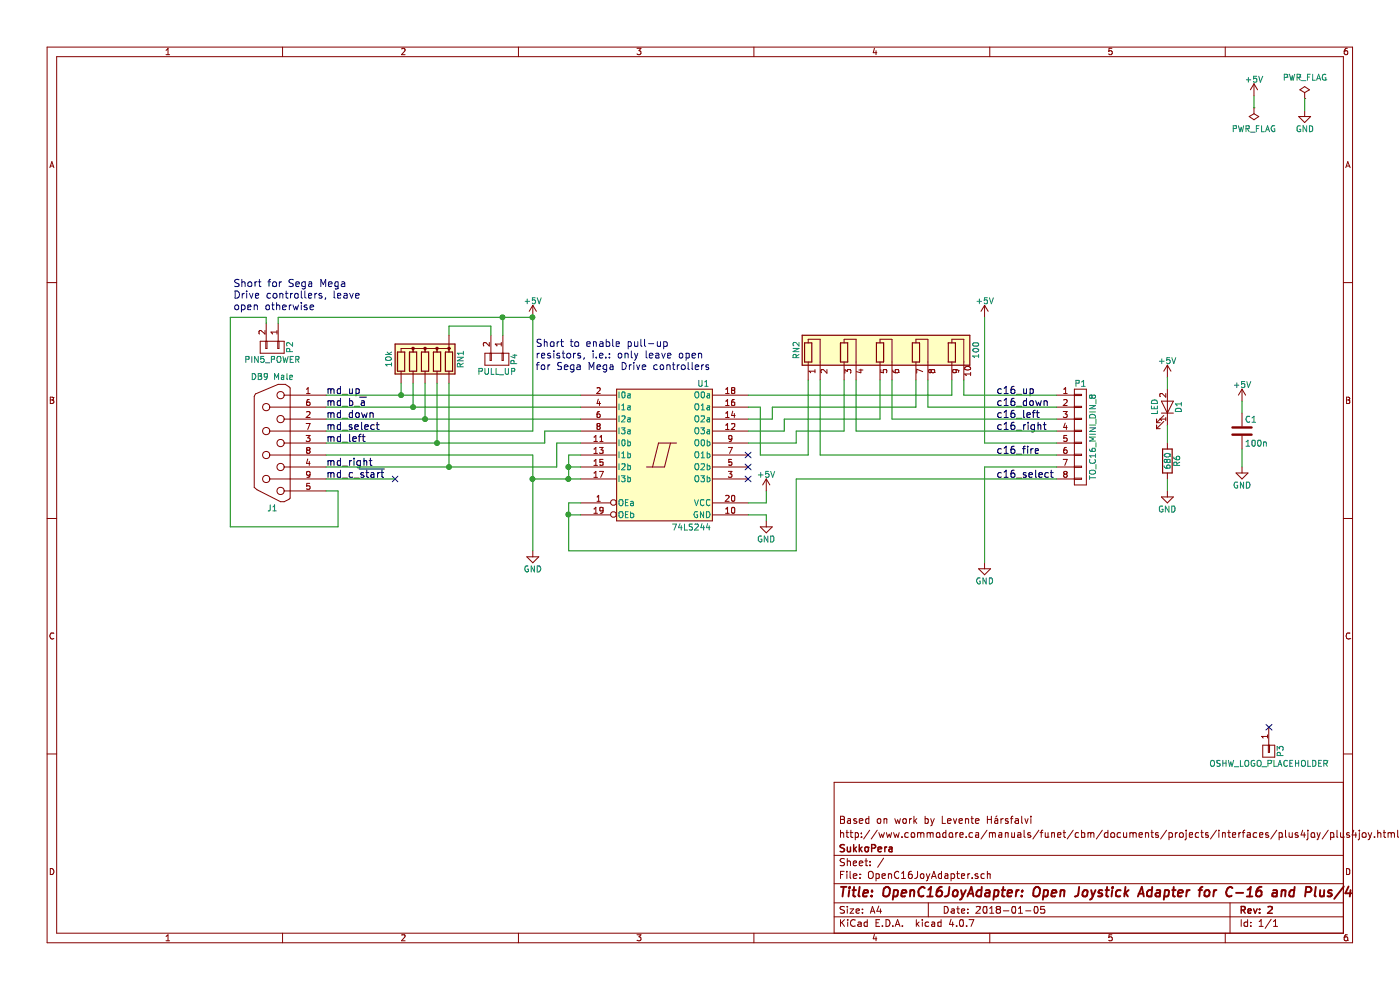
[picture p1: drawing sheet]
EESchema Schematic File Version 2
LIBS:power
LIBS:device
LIBS:transistors
LIBS:conn
LIBS:linear
LIBS:regul
LIBS:cmos4000
LIBS:adc-dac
LIBS:memory
LIBS:xilinx
LIBS:microcontrollers
LIBS:dsp
LIBS:microchip
LIBS:analog_switches
LIBS:motorola
LIBS:texas
LIBS:intel
LIBS:audio
LIBS:interface
LIBS:digital-audio
LIBS:philips
LIBS:display
LIBS:cypress
LIBS:siliconi
LIBS:opto
LIBS:atmel
LIBS:contrib
LIBS:valves
LIBS:74LS241
LIBS:OpenC16JoyAdapter-cache
EELAYER 25 0
EELAYER END
$Descr A4 11693 8268
encoding utf-8
Sheet 1 1
Title "OpenC16JoyAdapter: Open Joystick Adapter for C-16 and Plus/4"
Date "2018-01-05"
Rev "2"
Comp "SukkoPera"
Comment1 "http://www.commodore.ca/manuals/funet/cbm/documents/projects/interfaces/plus4joy/plus4joy.html"
Comment2 "Based on work by Levente Hársfalvi"
Comment3 ""
Comment4 ""
$EndDescr
$Comp
L 74LS244 U1
U 1 1
P 5550 3800
F 0 "U1" H 5875 4400 50  0000 C CNN
F 1 "74LS244" H 5775 3200 50  0000 C CNN
F 2 "pth_circuits:dil_20-300_socket" H 5550 3800 50  0001 C CNN
F 3 "" H 5550 3800 50  0000 C CNN
	1    5550 3800
	1    0    0    -1  
$EndComp
$Comp
L DB9 J1
U 1 1
P 2275 3700
F 0 "J1" H 2275 4250 50  0000 C CNN
F 1 "DB9 Male" H 2275 3150 50  0000 C CNN
F 2 "conn_d-sub:DB_9M" H 2275 3700 50  0001 C CNN
F 3 "" H 2275 3700 50  0000 C CNN
	1    2275 3700
	-1   0    0    1   
$EndComp
$Comp
L +5V #PWR01
U 1 1
P 4450 2650
F 0 "#PWR01" H 4450 2500 50  0001 C CNN
F 1 "+5V" H 4450 2790 50  0000 C CNN
F 2 "" H 4450 2650 50  0000 C CNN
F 3 "" H 4450 2650 50  0000 C CNN
	1    4450 2650
	1    0    0    -1  
$EndComp
$Comp
L GND #PWR02
U 1 1
P 4450 4600
F 0 "#PWR02" H 4450 4350 50  0001 C CNN
F 1 "GND" H 4450 4450 50  0000 C CNN
F 2 "" H 4450 4600 50  0000 C CNN
F 3 "" H 4450 4600 50  0000 C CNN
	1    4450 4600
	1    0    0    -1  
$EndComp
$Comp
L CONN_01X08 P1
U 1 1
P 9025 3650
F 0 "P1" H 9025 4100 50  0000 C CNN
F 1 "TO_C16_MINI_DIN_8" V 9125 3650 50  0000 C CNN
F 2 "Pin_Headers:Pin_Header_Straight_1x08_Pitch2.54mm" H 9025 3650 50  0001 C CNN
F 3 "" H 9025 3650 50  0000 C CNN
	1    9025 3650
	1    0    0    -1  
$EndComp
$Comp
L +5V #PWR03
U 1 1
P 8225 2650
F 0 "#PWR03" H 8225 2500 50  0001 C CNN
F 1 "+5V" H 8225 2790 50  0000 C CNN
F 2 "" H 8225 2650 50  0000 C CNN
F 3 "" H 8225 2650 50  0000 C CNN
	1    8225 2650
	1    0    0    -1  
$EndComp
$Comp
L GND #PWR04
U 1 1
P 8225 4700
F 0 "#PWR04" H 8225 4450 50  0001 C CNN
F 1 "GND" H 8225 4550 50  0000 C CNN
F 2 "" H 8225 4700 50  0000 C CNN
F 3 "" H 8225 4700 50  0000 C CNN
	1    8225 4700
	1    0    0    -1  
$EndComp
$Comp
L CONN_01X02 P2
U 1 1
P 2275 2900
F 0 "P2" H 2275 3050 50  0000 C CNN
F 1 "PIN5_POWER" V 2375 2900 50  0000 C CNN
F 2 "OpenC16JoyAdapter:Pin_Header_Straight_1x02-ModSilkS" H 2275 2900 50  0001 C CNN
F 3 "" H 2275 2900 50  0000 C CNN
	1    2275 2900
	0    1    1    0   
$EndComp
Text Label 8325 3300 0    60   ~ 0
c16_up
Text Label 8325 3400 0    60   ~ 0
c16_down
Text Label 8325 3500 0    60   ~ 0
c16_left
Text Label 8325 3600 0    60   ~ 0
c16_right
Text Label 8325 3800 0    60   ~ 0
c16_fire
Text Label 8325 4000 0    60   ~ 0
c16_select
Text Label 2725 3300 0    60   ~ 0
md_up
Text Label 2725 3500 0    60   ~ 0
md_down
Text Label 2725 3700 0    60   ~ 0
md_left
Text Label 2725 3900 0    60   ~ 0
md_right
Text Label 2725 3400 0    60   ~ 0
md_b_~a
NoConn ~ 6250 3800
NoConn ~ 6250 3900
NoConn ~ 6250 4000
$Comp
L LED D1
U 1 1
P 9750 3400
F 0 "D1" H 9750 3500 50  0000 C CNN
F 1 "LED" H 9750 3300 50  0000 C CNN
F 2 "" H 9750 3400 50  0001 C CNN
F 3 "" H 9750 3400 50  0000 C CNN
	1    9750 3400
	0    1    -1   0   
$EndComp
$Comp
L R R6
U 1 1
P 9750 3850
F 0 "R6" V 9830 3850 50  0000 C CNN
F 1 "680" V 9750 3850 50  0000 C CNN
F 2 "" V 9680 3850 50  0001 C CNN
F 3 "" H 9750 3850 50  0000 C CNN
	1    9750 3850
	1    0    0    -1  
$EndComp
$Comp
L +5V #PWR05
U 1 1
P 9750 3150
F 0 "#PWR05" H 9750 3000 50  0001 C CNN
F 1 "+5V" H 9750 3290 50  0000 C CNN
F 2 "" H 9750 3150 50  0000 C CNN
F 3 "" H 9750 3150 50  0000 C CNN
	1    9750 3150
	1    0    0    -1  
$EndComp
$Comp
L GND #PWR06
U 1 1
P 9750 4100
F 0 "#PWR06" H 9750 3850 50  0001 C CNN
F 1 "GND" H 9750 3950 50  0000 C CNN
F 2 "" H 9750 4100 50  0000 C CNN
F 3 "" H 9750 4100 50  0000 C CNN
	1    9750 4100
	1    0    0    -1  
$EndComp
$Comp
L C C1
U 1 1
P 10375 3600
F 0 "C1" H 10400 3700 50  0000 L CNN
F 1 "100n" H 10400 3500 50  0000 L CNN
F 2 "OpenC16JoyAdapter:C_0805+THT" H 10413 3450 50  0001 C CNN
F 3 "" H 10375 3600 50  0000 C CNN
	1    10375 3600
	1    0    0    -1  
$EndComp
$Comp
L GND #PWR07
U 1 1
P 6400 4350
F 0 "#PWR07" H 6400 4100 50  0001 C CNN
F 1 "GND" H 6400 4200 50  0000 C CNN
F 2 "" H 6400 4350 50  0000 C CNN
F 3 "" H 6400 4350 50  0000 C CNN
	1    6400 4350
	1    0    0    -1  
$EndComp
$Comp
L +5V #PWR08
U 1 1
P 6400 4100
F 0 "#PWR08" H 6400 3950 50  0001 C CNN
F 1 "+5V" H 6400 4240 50  0000 C CNN
F 2 "" H 6400 4100 50  0000 C CNN
F 3 "" H 6400 4100 50  0000 C CNN
	1    6400 4100
	1    0    0    -1  
$EndComp
$Comp
L +5V #PWR09
U 1 1
P 10375 3350
F 0 "#PWR09" H 10375 3200 50  0001 C CNN
F 1 "+5V" H 10375 3490 50  0000 C CNN
F 2 "" H 10375 3350 50  0000 C CNN
F 3 "" H 10375 3350 50  0000 C CNN
	1    10375 3350
	1    0    0    -1  
$EndComp
$Comp
L GND #PWR010
U 1 1
P 10375 3900
F 0 "#PWR010" H 10375 3650 50  0001 C CNN
F 1 "GND" H 10375 3750 50  0000 C CNN
F 2 "" H 10375 3900 50  0000 C CNN
F 3 "" H 10375 3900 50  0000 C CNN
	1    10375 3900
	1    0    0    -1  
$EndComp
Text Label 2725 3600 0    60   ~ 0
md_select
Text Label 2725 4000 0    60   ~ 0
md_c_~start
NoConn ~ 3300 4000
Text Notes 1950 2600 0    60   ~ 0
Short for Sega Mega\nDrive controllers, leave\nopen otherwise
$Comp
L +5V #PWR011
U 1 1
P 10475 800
F 0 "#PWR011" H 10475 650 50  0001 C CNN
F 1 "+5V" H 10475 940 50  0000 C CNN
F 2 "" H 10475 800 50  0000 C CNN
F 3 "" H 10475 800 50  0000 C CNN
	1    10475 800 
	1    0    0    -1  
$EndComp
$Comp
L GND #PWR012
U 1 1
P 10900 925
F 0 "#PWR012" H 10900 675 50  0001 C CNN
F 1 "GND" H 10900 775 50  0000 C CNN
F 2 "" H 10900 925 50  0000 C CNN
F 3 "" H 10900 925 50  0000 C CNN
	1    10900 925 
	1    0    0    -1  
$EndComp
$Comp
L PWR_FLAG #FLG013
U 1 1
P 10900 825
F 0 "#FLG013" H 10900 920 50  0001 C CNN
F 1 "PWR_FLAG" H 10900 1005 50  0000 C CNN
F 2 "" H 10900 825 50  0000 C CNN
F 3 "" H 10900 825 50  0000 C CNN
	1    10900 825 
	1    0    0    -1  
$EndComp
$Comp
L PWR_FLAG #FLG014
U 1 1
P 10475 900
F 0 "#FLG014" H 10475 995 50  0001 C CNN
F 1 "PWR_FLAG" H 10475 1080 50  0000 C CNN
F 2 "" H 10475 900 50  0000 C CNN
F 3 "" H 10475 900 50  0000 C CNN
	1    10475 900 
	-1   0    0    1   
$EndComp
$Comp
L CONN_01X01 P3
U 1 1
P 10600 6275
F 0 "P3" H 10600 6375 50  0000 C CNN
F 1 "OSHW_LOGO_PLACEHOLDER" V 10700 6275 50  0000 C CNN
F 2 "w_logo:Logo_copper_OSHW_6x6mm" H 10600 6275 50  0001 C CNN
F 3 "" H 10600 6275 50  0000 C CNN
	1    10600 6275
	0    1    1    0   
$EndComp
NoConn ~ 10600 6075
$Comp
L R_Network05 RN1
U 1 1
P 3550 3000
F 0 "RN1" V 3250 3000 50  0000 C CNN
F 1 "10k" V 3850 3000 50  0000 C CNN
F 2 "Resistors_THT:R_Array_SIP6" V 3925 3000 50  0001 C CNN
F 3 "" H 3550 3000 50  0001 C CNN
	1    3550 3000
	-1   0    0    -1  
$EndComp
$Comp
L CONN_01X02 P4
U 1 1
P 4150 3000
F 0 "P4" H 4150 3150 50  0000 C CNN
F 1 "PULL_UP" V 4250 3000 50  0000 C CNN
F 2 "OpenC16JoyAdapter:Pin_Header_Straight_1x02-ModSilkS" H 4150 3000 50  0001 C CNN
F 3 "" H 4150 3000 50  0000 C CNN
	1    4150 3000
	0    1    1    0   
$EndComp
$Comp
L R_Pack05_SIP RN2
U 1 1
P 7350 2975
F 0 "RN2" V 6650 3025 50  0000 C CNN
F 1 "100" V 8150 3025 50  0000 C CNN
F 2 "Resistors_THT:R_Array_SIP10" V 8225 2975 50  0001 C CNN
F 3 "" H 7350 2975 50  0001 C CNN
	1    7350 2975
	1    0    0    -1  
$EndComp
Wire Wire Line
	2725 3500 4850 3500
Wire Wire Line
	2725 3400 4850 3400
Wire Wire Line
	4450 3600 2725 3600
Wire Wire Line
	2325 2650 4450 2650
Wire Wire Line
	4450 2650 4450 3600
Wire Wire Line
	8050 3300 8825 3300
Wire Wire Line
	7750 3400 8825 3400
Wire Wire Line
	7450 3500 8825 3500
Wire Wire Line
	7150 3600 8825 3600
Wire Wire Line
	8825 3700 8225 3700
Wire Wire Line
	8225 3700 8225 2650
Wire Wire Line
	6850 3800 8825 3800
Wire Wire Line
	8825 3900 8225 3900
Wire Wire Line
	8225 3900 8225 4700
Wire Wire Line
	4750 4600 6650 4600
Wire Wire Line
	6650 4600 6650 4000
Wire Wire Line
	6650 4000 8825 4000
Wire Wire Line
	2725 3300 4850 3300
Wire Wire Line
	2725 3800 4450 3800
Wire Wire Line
	4750 3900 4850 3900
Wire Wire Line
	4750 4200 4850 4200
Wire Wire Line
	4750 4200 4750 4600
Wire Wire Line
	4850 4300 4750 4300
Connection ~ 4750 4300
Wire Wire Line
	2725 3700 4550 3700
Wire Wire Line
	4550 3700 4550 3600
Wire Wire Line
	4550 3600 4850 3600
Wire Wire Line
	2725 3900 4650 3900
Wire Wire Line
	4650 3900 4650 3700
Wire Wire Line
	4650 3700 4850 3700
Wire Wire Line
	2325 2700 2325 2650
Connection ~ 4450 2650
Wire Wire Line
	2225 2700 2225 2650
Wire Wire Line
	2225 2650 1925 2650
Wire Wire Line
	1925 2650 1925 4400
Wire Wire Line
	1925 4400 2825 4400
Wire Wire Line
	2825 4400 2825 4100
Wire Wire Line
	2825 4100 2725 4100
Wire Wire Line
	4450 3800 4450 4600
Wire Wire Line
	4750 3800 4850 3800
Wire Wire Line
	4450 4000 4850 4000
Wire Wire Line
	4750 3800 4750 4000
Connection ~ 4750 3900
Connection ~ 4450 4000
Connection ~ 4750 4000
Wire Wire Line
	6250 3300 7950 3300
Wire Wire Line
	6250 3500 6450 3500
Wire Wire Line
	6450 3500 6450 3400
Wire Wire Line
	6250 3600 6550 3600
Wire Wire Line
	6550 3600 6550 3500
Wire Wire Line
	6550 3500 7350 3500
Wire Wire Line
	6650 3700 6250 3700
Wire Wire Line
	6650 3600 6650 3700
Wire Wire Line
	6650 3600 7050 3600
Wire Wire Line
	6250 3400 6350 3400
Wire Wire Line
	6350 3400 6350 3800
Wire Wire Line
	6350 3800 6750 3800
Wire Wire Line
	9750 3700 9750 3550
Wire Wire Line
	9750 3250 9750 3150
Wire Wire Line
	9750 4000 9750 4100
Wire Wire Line
	6250 4200 6400 4200
Wire Wire Line
	6400 4200 6400 4100
Wire Wire Line
	6250 4300 6400 4300
Wire Wire Line
	6400 4300 6400 4350
Wire Wire Line
	10375 3900 10375 3750
Wire Wire Line
	10375 3450 10375 3350
Wire Wire Line
	2725 4000 3300 4000
Wire Wire Line
	10475 900  10475 800 
Wire Wire Line
	10900 825  10900 925 
Wire Wire Line
	3350 3200 3350 3300
Connection ~ 3350 3300
Wire Wire Line
	3450 3200 3450 3400
Connection ~ 3450 3400
Wire Wire Line
	3550 3200 3550 3500
Connection ~ 3550 3500
Wire Wire Line
	3650 3200 3650 3700
Connection ~ 3650 3700
Wire Wire Line
	3750 3200 3750 3900
Connection ~ 3750 3900
Wire Wire Line
	3750 2800 3750 2725
Wire Wire Line
	3750 2725 4100 2725
Wire Wire Line
	4100 2725 4100 2800
Wire Wire Line
	4200 2800 4200 2650
Connection ~ 4200 2650
Wire Wire Line
	8050 3175 8050 3300
Wire Wire Line
	7950 3300 7950 3175
Wire Wire Line
	7750 3175 7750 3400
Wire Wire Line
	7650 3175 7650 3400
Wire Wire Line
	7650 3400 6450 3400
Wire Wire Line
	7450 3500 7450 3175
Wire Wire Line
	7350 3500 7350 3175
Wire Wire Line
	7150 3600 7150 3175
Wire Wire Line
	7050 3600 7050 3175
Wire Wire Line
	6850 3800 6850 3175
Wire Wire Line
	6750 3800 6750 3175
Text Notes 4475 3100 0    60   ~ 0
Short to enable pull-up\nresistors, i.e.: only leave open\nfor Sega Mega Drive controllers
$EndSCHEMATC
